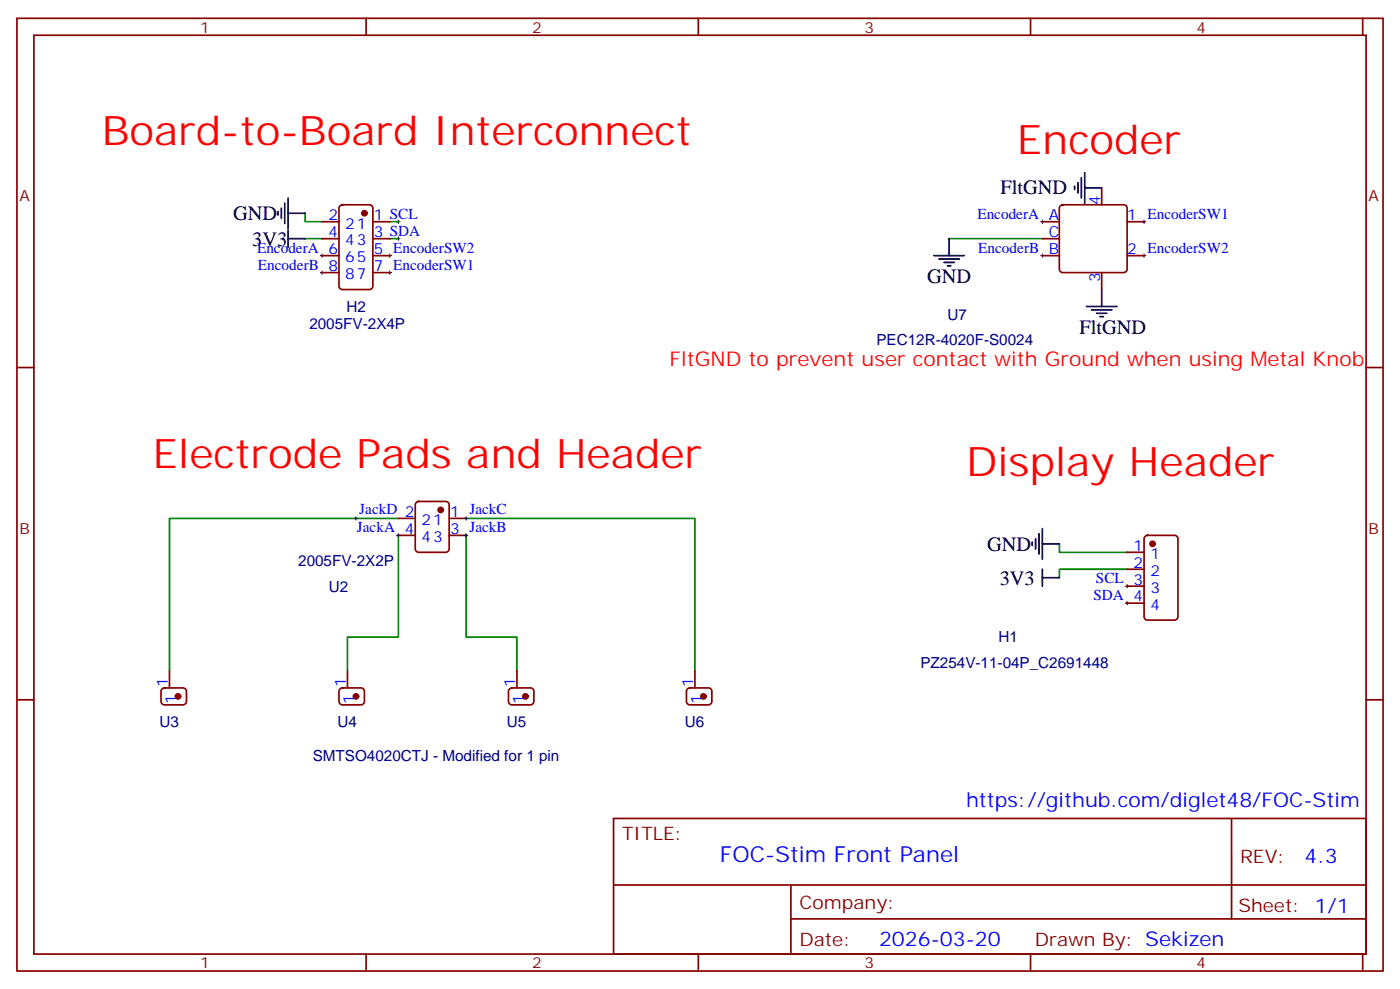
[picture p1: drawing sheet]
<svg xmlns="http://www.w3.org/2000/svg" width="291mm" height="206mm" viewBox="0 0 291 206" stroke-linecap="round" stroke-linejoin="round" font-family="sans-serif">
<g fill="none" stroke="#870000" stroke-width=".35">
<path d="M3.5 3.8h284.4v198.3h-284.4zM7.1 7.3h277.2v191.2h-277.2zM76.2 3.8v3.5M145.3 3.8v3.5M214.5 3.8v3.5M283.6 3.8v3.5M229.3 39.1v3.5M67 53.2h3.6M67 46.1h3.6M67 49.7h3.6M67 56.7h3.6M70.8 42.8l.5-.2h5.6a.71 .71 0 0 1 .7 .7v16.2a.76 .76 0 0 1-.7 .8h-5.6a.76 .76 0 0 1-.7-.8v-16.2z"/>
<path d="M77.6 53.2h3.5M77.6 46.1h3.5M77.6 49.7h3.5M77.6 56.7h3.5M217 53.2h3.5M217 46.1h3.5M217 49.7h3.5M220.7 42.8l.5-.2h12.7a.71 .71 0 0 1 .7 .7v12.7a.76 .76 0 0 1-.7 .7h-12.7a.76 .76 0 0 1-.7-.7v-12.7zM229.3 56.7v3.6M234.6 53.2h3.5M234.6 46.1h3.5M3.5 76.5h3.6"/>
<path d="M284.3 76.5h3.6M82.9 107.9h3.5M82.9 111.4h3.5M86.7 104.6l.4-.2h5.7a.71 .71 0 0 1 .7 .7v9.1a.76 .76 0 0 1-.7 .7h-5.7a.76 .76 0 0 1-.7-.7v-9.1zM93.5 107.9h3.5M93.5 111.4h3.5M234.6 114.9h3.5M234.6 118.5h3.5M238.4 111.6l.4-.2h5.7a.71 .71 0 0 1 .7 .7v16.2a.76 .76 0 0 1-.7 .7h-5.7a.76 .76 0 0 1-.7-.7v-16.2zM35.3 139.6v3.6M72.3 139.6v3.6M107.6 139.6v3.6"/>
<path d="M144.6 139.6v3.6M234.6 122h3.5M234.6 125.5h3.5M3.5 145.6h3.6M33.7 143.4l.5-.2h3.9a.71 .71 0 0 1 .7 .7v2.1a.76 .76 0 0 1-.7 .7h-3.9a.76 .76 0 0 1-.7-.7v-2.1zM70.8 143.4l.5-.2h3.8a.71 .71 0 0 1 .7 .7v2.1a.76 .76 0 0 1-.7 .7h-3.8a.76 .76 0 0 1-.7-.7v-2.1zM106.1 143.4l.4-.2h3.9a.71 .71 0 0 1 .7 .7v2.1a.76 .76 0 0 1-.7 .7h-3.9a.76 .76 0 0 1-.7-.7v-2.1zM143.1 143.4l.5-.2h3.9a.71 .71 0 0 1 .7 .7v2.1a.76 .76 0 0 1-.7 .7h-3.9a.76 .76 0 0 1-.7-.7v-2.1zM284.3 145.6h3.6M127.7 170.3h156.6v28.2h-156.6zM256.3 170.3v20.9M76.2 198.5v3.6"/>
<path d="M127.7 184.2h156.5M145.3 198.5v3.6M164.6 191.2h119.6M164.6 184.2v14.1M214.5 198.5v3.6M283.6 198.5v3.6"/>
</g>
<g fill="none" stroke="#000" stroke-width=".21">
<path d="M66.7 56.7h.7M66.7 53.2h.7M67 52.8v.8M67 56.4v.7M80.8 56.7h.7M80.8 53.2h.7M81.1 52.8v.8M81.1 56.4v.7M82.5 49.7h.8M82.5 46.1h.8M82.9 45.8v.7M82.9 49.3v.7"/>
<path d="M216.6 53.2h.7M216.6 46.1h.7M217 45.8v.7M217 52.8v.8M237.8 53.2h.7M237.8 46.1h.7M238.1 45.8v.7M238.1 52.8v.8M73.7 107.9h.7M74.1 107.5v.7M82.5 111.4h.8M82.9 111.1v.7"/>
<path d="M96.7 107.9h.7M96.7 111.4h.7M97 107.5v.7M97 111.1v.7M234.2 125.5h.7M234.2 122h.7M234.6 121.6v.7M234.6 125.2v.7"/>
</g>
<path d="M63.5 44.4v1.7h3.5M63.5 49.7h3.5M81.1 49.7h1.8M81.1 46.1h1.8M197.6 49.7h19.4M82.9 107.9h-47.6v31.7M82.9 111.4v21.2h-10.6v7M97 107.9h47.6v31.7M97 111.4v21.2h10.6v7M220.5 113.2v1.7h14.1M234.6 118.5h-14.1v1.7" fill="none" stroke="#008700" stroke-width=".35"/>
<g fill="none" stroke="#000" stroke-width=".35">
<path d="M223.7 38.7v.7M224.4 38v2.1M225.1 37v4.2M225.8 39.1h3.5M225.8 35.9v6.4M57.9 44v.7M58.6 43.3v2.1M59.3 42.3v4.2M60 49.7h3.5M60 41.2v6.4M60 47.9v3.5M60 44.4h3.5"/>
<path d="M194.4 53.2h6.3M195.4 53.9h4.3M196.5 54.6h2.1M197.2 55.3h.7M197.6 49.7v3.5M226.1 63.8h6.4M227.2 64.5h4.2M228.2 65.2h2.2M229 65.9h.7M229.3 60.3v3.5M214.8 112.8v.7M215.5 112.1v2.1"/>
<path d="M216.3 111.1v4.2M217 110v6.3M217 118.5v3.5M217 113.2h3.5M217 120.2h3.5"/>
</g>
<g fill="#870000" stroke="#870000" stroke-width=".35">
<circle cx="91.7" cy="106.1" r=".53"/>
<circle cx="239.9" cy="113.2" r=".53"/>
<circle cx="37" cy="144.9" r=".53"/>
<circle cx="74.1" cy="144.9" r=".53"/>
<circle cx="109.4" cy="144.9" r=".53"/>
<circle cx="146.4" cy="144.9" r=".53"/>
<circle cx="75.8" cy="44.4" r=".53"/>
</g>
<g font-size="8.5" fill="#f00">
<text x="21.2" y="30.3">Board-to-Board Interconnect</text>
<text x="211.7" y="32">Encoder</text>
<text x="31.7" y="97.3">Electrode Pads and Header</text>
<text x="201.1" y="99.1">Display Header</text>
</g>
<text font-size="4.6" fill="#00f" x="149.8" y="179.3">FOC-Stim Front Panel</text>
<g font-size="4.2">
<text x="208.3" y="40.5">FltGND</text>
<text x="48.5" y="45.8">GND</text>
<text x="52.5" y="51.1">3V3</text>
<text x="193" y="58.8">GND</text>
<text x="224.7" y="69.4">FltGND</text>
<text x="205.5" y="114.6">GND</text>
<text x="208.1" y="121.7">3V3</text>
</g>
<text font-size="4.2" fill="#f00" x="139.3" y="76.1">FltGND to prevent user contact with Ground when using Metal Knob</text>
<g font-size="4.2" fill="#00f">
<text x="201.1" y="167.9">https://github.com/diglet48/FOC-Stim</text>
<text x="271.5" y="179.6">4.3</text>
<text x="183" y="196.9">2026-03-20</text>
</g>
<g font-size="3.9" fill="#800">
<text x="129.5" y="174.9">TITLE:</text>
<text x="258.1" y="179.6">REV:</text>
<text x="166.4" y="189.1">Company:</text>
<text x="257.7" y="189.7">Sheet: 1/1</text>
<text x="166.4" y="196.8">Date:</text>
<text x="215.4" y="196.9">Drawn By: Sekizen</text>
</g>
<g font-size="3.2" fill="#800">
<text x="41.6" y="6.8">1</text>
<text x="110.8" y="6.8">2</text>
<text x="179.9" y="6.8">3</text>
<text x="249.1" y="6.8">4</text>
<text x="4.1" y="41.9">A</text>
<text x="284.9" y="41.9">A</text>
<text x="4.1" y="111.1">B</text>
<text x="284.9" y="111.1">B</text>
<text x="41.6" y="201.5">1</text>
<text x="110.8" y="201.5">2</text>
<text x="179.9" y="201.5">3</text>
<text x="249.1" y="201.5">4</text>
</g>
<g font-size="3.2" fill="#00f">
<text x="68.4" y="45.8">2</text>
<text x="71.9" y="47.6">21</text>
<text x="77.8" y="45.8">1 SCL</text>
<text x="203.4" y="45.5">EncoderA A</text>
<text x="229" y="42.6" transform="rotate(-90 229 42.6)">4</text>
<text x="234.6" y="45.8">1 EncoderSW1</text>
<text x="53.5" y="52.6">EncoderA 6</text>
<text x="68.4" y="49.3">4</text>
<text x="71.9" y="51.1">43</text>
<text x="77.8" y="49.3">3 SDA</text>
<text x="77.8" y="52.8">5 EncoderSW2</text>
<text x="203.6" y="52.6">EncoderB B</text>
<text x="218.3" y="49.3">C</text>
<text x="234.6" y="52.8">2 EncoderSW2</text>
<text x="53.7" y="56.1">EncoderB 8</text>
<text x="71.9" y="58.1">87</text>
<text x="71.9" y="54.6">65</text>
<text x="77.8" y="56.4">7 EncoderSW1</text>
<text x="229" y="58.7" transform="rotate(-90 229 58.7)">3</text>
<text x="74.8" y="107">JackD 2</text>
<text x="93.7" y="107.5">1 JackC</text>
<text x="74.3" y="110.8">JackA 4</text>
<text x="87.7" y="112.8">43</text>
<text x="87.7" y="109.3">21</text>
<text x="93.7" y="111.1">3 JackB</text>
<text x="235.9" y="114.6">1</text>
<text x="235.9" y="118.1">2</text>
<text x="239.4" y="116.3">1</text>
<text x="239.4" y="119.9">2</text>
<text x="227.6" y="124.9">SDA 4</text>
<text x="228.1" y="121.4">SCL 3</text>
<text x="239.4" y="123.4">3</text>
<text x="239.4" y="126.9">4</text>
<text x="34.9" y="143" transform="rotate(-90 34.9 143)">1</text>
<text x="72" y="143" transform="rotate(-90 72 143)">1</text>
<text x="107.2" y="143" transform="rotate(-90 107.2 143)">1</text>
<text x="144.3" y="143" transform="rotate(-90 144.3 143)">1</text>
<text x="36.7" y="146.5" transform="rotate(-90 36.7 146.5)">1</text>
<text x="73.7" y="146.5" transform="rotate(-90 73.7 146.5)">1</text>
<text x="109" y="146.5" transform="rotate(-90 109 146.5)">1</text>
<text x="146" y="146.5" transform="rotate(-90 146 146.5)">1</text>
</g>
<g font-size="3.2" fill="#000080">
<text x="72.1" y="64.9">H2</text>
<text x="64.4" y="68.4">2005FV-2X4P</text>
<text x="182.4" y="71.9">PEC12R-4020F-S0024</text>
<text x="197.2" y="66.6">U7</text>
<text x="62.1" y="117.8">2005FV-2X2P</text>
<text x="68.4" y="123.1">U2</text>
<text x="207.8" y="133.6">H1</text>
<text x="191.6" y="138.9">PZ254V-11-04P_C2691448</text>
<text x="33.2" y="151.3">U3</text>
<text x="70.2" y="151.3">U4</text>
<text x="105.5" y="151.3">U5</text>
<text x="142.5" y="151.3">U6</text>
<text x="65.1" y="158.4">SMTSO4020CTJ - Modified for 1 pin</text>
</g>
</svg>
